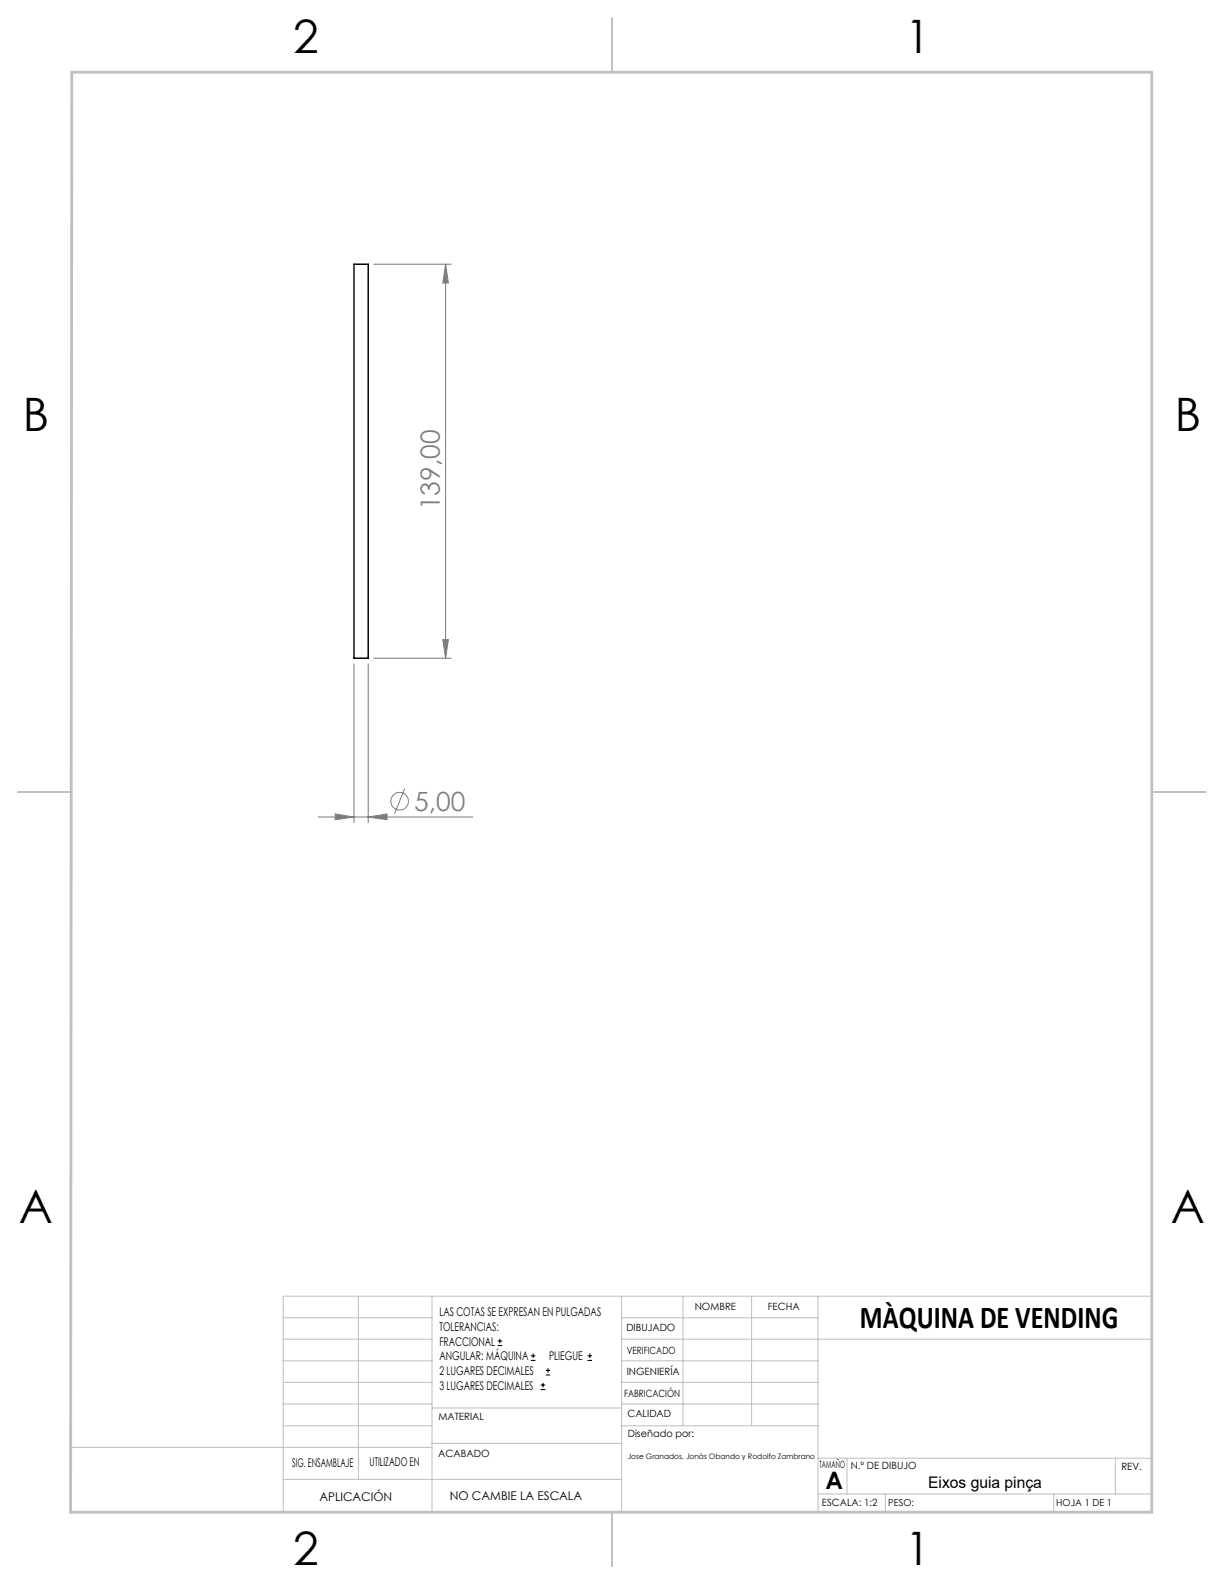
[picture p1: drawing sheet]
<svg xmlns="http://www.w3.org/2000/svg" width="216mm" height="279mm" viewBox="0 0 216 279" stroke-linecap="round" stroke-linejoin="round" font-family="sans-serif">
<g fill="none" stroke="#c0c0c0" stroke-width=".18">
<path d="M50 232.4h26.2M50 236.2h26.2M63.2 228.6v32.3M76.2 228.6v38.1M109.6 228.6v38.1M109.6 232.4h34.7M109.6 236.2h93.6M120.5 228.6v22.9M132.6 228.6v22.9M144.3 228.6v38.1M203.2 228.6h-153.2v38.1M12.5 255.3h63.7"/>
<path d="M50 243.8h26.2M50 251.5h26.2M50 240h26.2M50 247.7h26.2M76.2 254.6h33.4M76.2 248.4h33.4M109.6 243.8h34.7M109.6 251.5h34.7M109.6 240h34.7M109.6 247.7h34.7M144.3 257.2h58.9M149.4 257.2v6.3"/>
<path d="M196.7 257.2v6.3M50 260.9h59.6M144.3 263.5h58.9M156.2 263.5v3.2M185.9 263.5v3.2"/>
</g>
<path d="M108 3.2v9.5M3.1 139.7h9.6M203.2 139.7h9.5M108 266.7v9.6" fill="none" stroke="#c0c0c0" stroke-width=".25"/>
<path d="M12.7 12.7h190.5v254h-190.7z" fill="none" stroke="#c0c0c0" stroke-width=".5"/>
<g fill="none" stroke="#808080" stroke-width=".18">
<path d="M65.9 46.6h13.7M78.6 46.6v69.5M78.6 46.6l.5 3.3h-1zM62.4 117.1v28M64.9 117.1v28M65.9 116.1h13.7M78.1 112.8h1l-.5 3.3zM71.4 139.1l-1.8 4.4M56.1 144.1h27.3M59.1 143.6l3.3 .5-3.3 .5zM64.9 144.1l3.4-.5v1z"/>
<circle cx="70.5" cy="141.3" r="1.55"/>
</g>
<g fill="#808080">
<path d="M64.9 144.1l3.4-.5v1zM59.1 143.6l3.3 .5-3.3 .5z"/>
<path d="M78.1 112.8h1l-.5 3.3zM78.6 46.6l.5 3.3h-1z"/>
</g>
<path d="M62.4 46.6h2.5v69.5h-2.5z" fill="none" stroke="#000" stroke-width=".25"/>
<g fill="none" stroke="#000" stroke-width=".18">
<path d="M87.8 237.3h.8M87.8 236.5h.8M88.2 236.1v.9M93.6 240h.8M93.6 239.1h.8M94.1 238.7v.8M103.6 240h.8M103.6 239.1h.8M104 238.7v.8M95.4 245.1h.8M95.4 244.3h.8M95.8 243.9v.8"/>
<path d="M96.3 242.5h.7M96.3 241.7h.7M96.7 241.3v.8"/>
</g>
<g font-size="8.1">
<text x="51.7" y="9.3">2</text>
<text x="159.7" y="9.3">1</text>
<text x="4" y="76">B</text>
<text x="207.2" y="76">B</text>
<text x="3.3" y="215.7">A</text>
<text x="206.5" y="215.7">A</text>
<text x="51.7" y="276">2</text>
<text x="159.7" y="276">1</text>
</g>
<text font-size="5.6" x="151.7" y="234.3">MÀQUINA DE VENDING</text>
<g font-size="4.7" fill="#808080">
<text x="77.6" y="90" transform="rotate(-90 77.6 90)">139,00</text>
<text x="73.1" y="143">5,00</text>
</g>
<text font-size="4.2" x="145.6" y="262.7">A</text>
<text font-size="2.8" x="163.7" y="262.5">Eixos guia pinça</text>
<g font-size="2.1">
<text x="77.5" y="232.2">LAS COTAS SE EXPRESAN EN PULGADAS</text>
<text x="77.5" y="234.7">TOLERANCIAS:</text>
<text x="77.5" y="237.3">FRACCIONAL</text>
<text x="77.5" y="239.9">ANGULAR: MÁQUINA</text>
<text x="96.9" y="239.9">PLIEGUE</text>
<text x="77.5" y="242.5">2 LUGARES DECIMALES</text>
<text x="77.5" y="245.1">3 LUGARES DECIMALES</text>
<text x="51.5" y="258.7">SIG. ENSAMBLAJE</text>
<text x="65.2" y="258.6">UTILIZADO EN</text>
<text x="56.3" y="264.8">APLICACIÓN</text>
<text x="79.3" y="264.6">NO CAMBIE LA ESCALA</text>
</g>
<g font-size="1.8">
<text x="122.5" y="231.1">NOMBRE</text>
<text x="135.4" y="231.1">FECHA</text>
<text x="110.5" y="234.8">DIBUJADO</text>
<text x="110.5" y="238.9">VERIFICADO</text>
<text x="110.6" y="242.5">INGENIERÍA</text>
<text x="77.3" y="250.5">MATERIAL</text>
<text x="110.1" y="246.4">FABRICACIÓN</text>
<text x="110.7" y="250">CALIDAD</text>
<text x="77.3" y="257">ACABADO</text>
<text x="110.7" y="253.5">Diseñado por:</text>
<text x="144.5" y="258.9">TAMAÑO</text>
<text x="150.1" y="259.1">N.º DE DIBUJO</text>
<text x="197.8" y="259.2">REV.</text>
<text x="145" y="265.7">ESCALA: 1:2</text>
</g>
<g font-size="1.7">
<text x="156.7" y="265.7">PESO:</text>
<text x="186.3" y="265.7">HOJA 1 DE 1</text>
</g>
<text font-size="1.3" x="110.7" y="257.4">Jose Granados, Jonàs Obando y Rodolfo Zambrano</text>
</svg>
